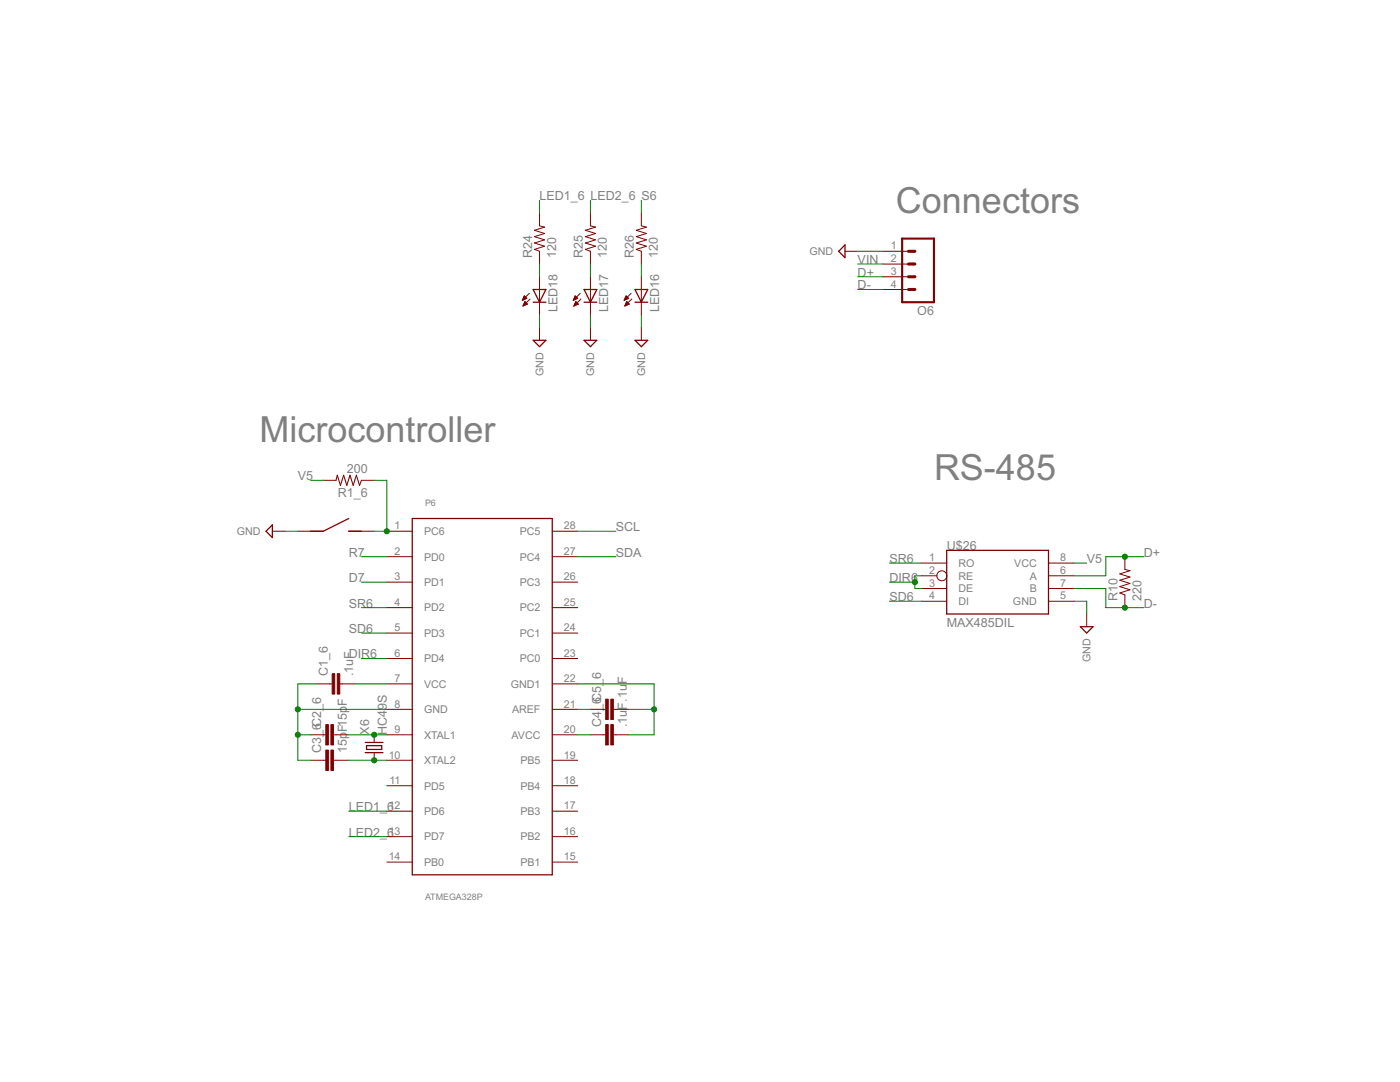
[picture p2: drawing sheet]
<svg xmlns="http://www.w3.org/2000/svg" width="279mm" height="216mm" viewBox="0 0 279 216" stroke-linecap="round" stroke-linejoin="round" font-family="sans-serif">
<g fill="none" stroke="#800000" stroke-width=".2">
<path d="M104.3 59.9h.1M104.3 59.7h.4M104.4 59.6h.5M104.4 59.5h.7M104.5 59.4h.5M104.5 59.2h.4M104.6 59.1h.1M104.6 59l.5 .5-.9 .4zM105.6 58.5l-1.4 1.4M105.8 59.7l-1.4 1.4M107.7 42.5v2.6l1 .2-2 .7 2 .6-2 .6 2 .7-2 .6 2 .6-2 .7 1 .3v2.6M107.7 55.2v7.6"/>
<path d="M114.4 59.9h.1M114.5 59.7h.3M114.5 59.6h.6M114.6 59.5h.7M114.6 59.4h.5M114.7 59.2h.3M114.7 59.1h.2M114.8 59l.5 .5-.9 .4zM115.8 58.5l-1.4 1.4M115.9 59.7l-1.4 1.4M117.8 42.5v2.6l1.1 .2-2.1 .7 2.1 .6-2.1 .6 2.1 .7-2.1 .6 2.1 .6-2.1 .7 1 .3v2.6M117.8 55.2v7.6"/>
<path d="M124.6 59.9h.1M124.7 59.7h.3M124.7 59.6h.6M124.8 59.5h.6M124.8 59.4h.5M124.8 59.2h.4M124.9 59.1h.2M125.5 59.5l-.6-.5-.3 .9M125.5 59.5l-.9 .4M126 58.5l-1.4 1.4M126.1 59.7l-1.4 1.4M128 42.5v2.6l1 .2-2 .7 2 .6-2 .6 2 .7-2 .6 2 .6-2 .7 1 .3v2.6"/>
<path d="M128 55.2v7.6M168.6 50.1h2.6M176.2 50.1h5.1M176.2 52.7h5.1M176.2 55.2h5.1M176.2 57.8h5.1M104.4 60.9h.2M104.5 60.8h.4M104.5 60.7h.7M104.6 60.6h.6M104.6 60.5h.5M104.7 60.3h.2"/>
<path d="M104.7 60.2h.1M104.8 60.2l.5 .5-.9 .4zM107.7 65.4v2.5M114.6 60.9h.2M114.6 60.8h.5M114.7 60.7h.7M114.7 60.6h.6M114.8 60.5h.4M114.9 60.3h.2M114.9 60.2h.1M114.9 60.2l.5 .5-.9 .4zM117.8 65.4v2.5"/>
<path d="M124.7 60.9h.3M124.8 60.8h.4M124.8 60.7h.7M124.9 60.6h.6M124.9 60.5h.5M125 60.3h.2M125.1 60.2h.1M125.1 60.2l.5 .5-.9 .4zM128 65.4v2.5M64.5 95.8h2.6M72.1 95.8h2.6M54.4 106h2.5"/>
<path d="M59.4 106h5.1M69.6 106h5.1M77.2 106h5.1M77.2 111.1h5.1M77.2 116.2h5.1M110.2 106h5.1M110.2 111.1h5.1M110.2 116.2h5.1M183.9 112.4h5M183.9 114.9h3.1M183.9 117.4h5M183.9 120h5"/>
<path d="M209.3 112.4h5M209.3 114.9h5M209.3 117.4h5M209.3 120h5M224.5 111.1v2.5l1 .3-2 .6 2 .6-2 .7 2 .6-2 .7 2 .6-2 .6 1 .4v2.5M63.2 136.5h3.1M67.8 136.5h3.1M77.2 121.2h5.1M77.2 126.3h5.1M77.2 131.4h5.1M77.2 136.5h5.1M110.2 121.2h5.1"/>
<path d="M110.2 126.3h5.1M110.2 131.4h5.1M110.2 136.5h5.1M216.9 122.5v2.6M62 146.6h3M62 151.7h3M66.5 146.6h3.1M66.5 151.7h3.1M74.7 146.6v1.5M74.7 150.2v1.5M77.2 141.5h5.1M77.2 146.6h5.1"/>
<path d="M77.2 151.7h5.1M77.2 156.8h5.1M110.2 141.5h5.1M110.2 146.6h5.1M110.2 151.7h5.1M110.2 156.8h5.1M117.8 141.5h3.1M117.8 146.6h3.1M122.4 141.5h3.1M122.4 146.6h3.1M77.2 161.9h5.1M77.2 166.9h5.1"/>
<path d="M77.2 172h5.1M110.2 161.9h5.1M110.2 166.9h5.1M110.2 172h5.1"/>
<circle cx="188" cy="114.9" r=".99"/>
</g>
<g fill="none" stroke="#800000" stroke-width=".25">
<path d="M106.4 57.8h2.5l-1.2 2.5zM116.6 57.8h2.5l-1.3 2.5zM126.7 57.8h2.6l-1.3 2.5zM168.6 48.9v2.5l-1.2-1.3zM106.4 60.3h2.5M106.4 67.9h2.5l-1.2 1.3zM116.6 60.3h2.5M116.6 67.9h2.5l-1.3 1.3zM126.7 60.3h2.6M126.7 67.9h2.6l-1.3 1.3zM54.4 104.7v2.6l-1.3-1.3zM69.6 103.5l-5.1 2.5h-2.5"/>
<path d="M69.6 106h2.5M82.3 103.5h27.9v71.1h-27.9zM188.9 109.8h20.4v12.7h-20.4zM215.6 125.1h2.5l-1.2 1.2zM72.9 148.1h3.5M72.9 150.2h3.5M73.2 148.8h3v.7h-3z"/>
</g>
<g fill="#800000" stroke="#800000" stroke-width=".2">
<path d="M66 144.6h.5v4.1h-.5z"/>
<path d="M65 144.6h.5v4.1h-.5z"/>
<path d="M66 149.7h.5v4h-.5z"/>
<path d="M65 149.7h.5v4h-.5z"/>
<path d="M67.3 134.4h.5v4.1h-.5z"/>
<path d="M66.3 134.4h.5v4.1h-.5z"/>
<path d="M121.9 139.5h.5v4.1h-.5z"/>
<path d="M120.9 139.5h.5v4.1h-.5z"/>
<path d="M121.9 144.6h.5v4.1h-.5z"/>
<path d="M120.9 144.6h.5v4.1h-.5z"/>
</g>
<path d="M67.1 95.8l.2-1 .6 2.1 .7-2.1 .6 2.1 .6-2.1 .7 2.1 .6-2.1 .7 2.1 .3-1.1" fill="none" stroke="#800000" stroke-width=".21"/>
<path d="M180 47.6h6.4v12.7h-6.4z" fill="none" stroke="#800000" stroke-width=".42"/>
<path d="M181.3 55.2h1.3M181.3 52.7h1.3M181.3 50.1h1.3M181.3 57.8h1.3" fill="none" stroke="#800000" stroke-width=".61"/>
<g fill="none" stroke="#008000" stroke-width=".2">
<path d="M107.7 40v2.5M117.8 40v2.5M128 40v2.5M107.7 52.7v2.5M117.8 52.7v2.5M128 52.7v2.5M171.2 50.1h5M171.2 52.7h5M171.2 55.2h5M171.2 57.8h5M107.7 62.8v2.6M117.8 62.8v2.6"/>
<path d="M128 62.8v2.6M62 95.8h2.5M74.7 95.8h2.5v10.2h-2.5M56.9 106h2.5M72.1 111.1h5.1M72.1 116.2h5.1M115.3 106h7.6M115.3 111.1h7.6M177.5 116.2h5.1M177.5 120h6.4M177.5 112.4h6.4M183.9 114.9h-1.3v2.5h1.3"/>
<path d="M214.3 120h2.6v2.5M214.3 112.4h2.6M214.3 117.4h6.4v3.8h7.6M228.3 111.1h-7.6v3.8h-6.4M63.2 136.5h-3.8v15.2h2.6M70.9 136.5h6.3M72.1 121.2h5.1M72.1 131.4h5.1M72.1 126.3h5.1M115.3 136.5h15.2v10.1h-5M59.4 146.6h2.6M59.4 141.5h17.8"/>
<path d="M69.6 151.7h7.6M69.6 146.6h7.6M115.3 146.6h2.5M115.3 141.5h2.5M125.5 141.5h5M69.6 166.9h7.6M69.6 161.9h7.6"/>
</g>
<g fill="#008000" stroke="#008000" stroke-width=".2">
<circle cx="74.7" cy="151.7" r=".51"/>
<circle cx="74.7" cy="146.6" r=".51"/>
<circle cx="77.2" cy="106" r=".51"/>
<circle cx="130.5" cy="141.5" r=".51"/>
<circle cx="59.4" cy="146.6" r=".51"/>
<circle cx="59.4" cy="141.5" r=".51"/>
<circle cx="224.5" cy="111.1" r=".51"/>
<circle cx="224.5" cy="121.2" r=".51"/>
<circle cx="182.6" cy="116.2" r=".51"/>
</g>
<g font-size="8" fill="#808080">
<text x="178.8" y="42.5">Connectors</text>
<text x="51.8" y="88.2">Microcontroller</text>
<text x="186.4" y="95.8">RS-485</text>
</g>
<g font-size="2.8" fill="#808080">
<text x="107.7" y="40">LED1_6 LED2_6 S6</text>
<text x="106.2" y="51.4" transform="rotate(-90 106.2 51.4)">R24</text>
<text x="111" y="51.4" transform="rotate(-90 111 51.4)">120</text>
<text x="116.3" y="51.4" transform="rotate(-90 116.3 51.4)">R25</text>
<text x="121.1" y="51.4" transform="rotate(-90 121.1 51.4)">120</text>
<text x="126.5" y="51.4" transform="rotate(-90 126.5 51.4)">R26</text>
<text x="131.3" y="51.4" transform="rotate(-90 131.3 51.4)">120</text>
<text x="171.2" y="52.7">VIN</text>
<text x="171.2" y="55.2">D+</text>
<text x="171.2" y="57.8">D-</text>
<text x="111.2" y="62.3" transform="rotate(-90 111.2 62.3)">LED18</text>
<text x="121.4" y="62.3" transform="rotate(-90 121.4 62.3)">LED17</text>
<text x="131.5" y="62.3" transform="rotate(-90 131.5 62.3)">LED16</text>
<text x="183.1" y="62.8">O6</text>
<text x="59.4" y="95.8">V5</text>
<text x="69.2" y="94.3">200</text>
<text x="67.4" y="99.1">R1_6</text>
<text x="122.9" y="106">SCL</text>
<text x="69.6" y="111.1">R7</text>
<text x="122.9" y="111.1">SDA</text>
<text x="177.5" y="112.3">SR6</text>
<text x="188.9" y="109.8">U$26</text>
<text x="216.9" y="112.3">V5</text>
<text x="228.3" y="111.1">D+</text>
<text x="69.6" y="116.2">D7</text>
<text x="177.5" y="116.2">DIR6</text>
<text x="177.5" y="120">SD6</text>
<text x="223" y="120" transform="rotate(-90 223 120)">R10</text>
<text x="227.8" y="120" transform="rotate(-90 227.8 120)">220</text>
<text x="69.6" y="121.2">SR6</text>
<text x="188.9" y="125">MAX485DIL</text>
<text x="228.3" y="121.2">D-</text>
<text x="69.6" y="131.4">DIR6</text>
<text x="69.6" y="126.3">SD6</text>
<text x="65.4" y="134.9" transform="rotate(-90 65.4 134.9)">C1_6</text>
<text x="70.5" y="134.9" transform="rotate(-90 70.5 134.9)">.1uF</text>
<text x="69.2" y="140.9" transform="rotate(-90 69.2 140.9)">F</text>
<text x="69.2" y="146" transform="rotate(-90 69.2 146)">F15p</text>
<text x="73.6" y="146.6" transform="rotate(-90 73.6 146.6)">X6</text>
<text x="77.2" y="146.6" transform="rotate(-90 77.2 146.6)">HC49S</text>
<text x="120" y="145.1" transform="rotate(-90 120 145.1)">C4_6C5_6</text>
<text x="125.1" y="145.1" transform="rotate(-90 125.1 145.1)">.1uF.1uF</text>
<text x="64.1" y="150.2" transform="rotate(-90 64.1 150.2)">C3_6C2_6</text>
<text x="69.2" y="150.2" transform="rotate(-90 69.2 150.2)">15p</text>
<text x="69.6" y="161.9">LED1_6</text>
<text x="69.6" y="166.9">LED2_6</text>
</g>
<g font-size="2.4" fill="#808080">
<text x="161.5" y="50.9">GND</text>
<text x="177.8" y="49.8">1</text>
<text x="177.8" y="52.3">2</text>
<text x="177.8" y="54.9">3</text>
<text x="177.8" y="57.4">4</text>
<text x="108.4" y="75" transform="rotate(-90 108.4 75)">GND</text>
<text x="118.6" y="75" transform="rotate(-90 118.6 75)">GND</text>
<text x="128.8" y="75" transform="rotate(-90 128.8 75)">GND</text>
<text x="47.3" y="106.8">GND</text>
<text x="78.8" y="105.6">1</text>
<text x="84.6" y="106.8">PC6</text>
<text x="103.7" y="106.8">PC5</text>
<text x="112.6" y="105.6">28</text>
<text x="78.8" y="110.7">2</text>
<text x="84.6" y="111.8">PD0</text>
<text x="103.7" y="111.8">PC4</text>
<text x="112.6" y="110.7">27</text>
<text x="185.4" y="112">1</text>
<text x="191.3" y="113.1">RO</text>
<text x="202.4" y="113.1">VCC</text>
<text x="211.6" y="112">8</text>
<text x="78.8" y="115.8">3</text>
<text x="84.6" y="116.9">PD1</text>
<text x="103.7" y="116.9">PC3</text>
<text x="112.6" y="115.8">26</text>
<text x="185.4" y="114.5">2</text>
<text x="185.4" y="117.1">3</text>
<text x="185.4" y="119.6">4</text>
<text x="191.3" y="115.7">RE</text>
<text x="191.3" y="118.2">DE</text>
<text x="205.5" y="115.7">A</text>
<text x="205.5" y="118.2">B</text>
<text x="211.6" y="119.6">5</text>
<text x="211.6" y="114.5">6</text>
<text x="211.6" y="117.1">7</text>
<text x="78.8" y="120.9">4</text>
<text x="78.8" y="126">5</text>
<text x="84.6" y="122">PD2</text>
<text x="103.7" y="122">PC2</text>
<text x="112.6" y="126">24</text>
<text x="112.6" y="120.9">25</text>
<text x="191.3" y="120.7">DI</text>
<text x="202.2" y="120.7">GND</text>
<text x="78.8" y="131">6</text>
<text x="84.6" y="127.1">PD3</text>
<text x="103.7" y="127.1">PC1</text>
<text x="112.6" y="131">23</text>
<text x="78.8" y="136.1">7</text>
<text x="84.6" y="132.2">PD4</text>
<text x="84.6" y="137.2">VCC</text>
<text x="101.9" y="137.2">GND1</text>
<text x="103.7" y="132.2">PC0</text>
<text x="112.6" y="136.1">22</text>
<text x="217.6" y="132.1" transform="rotate(-90 217.6 132.1)">GND</text>
<text x="78.8" y="141.2">8</text>
<text x="84.6" y="142.3">GND</text>
<text x="102.2" y="142.3">AREF</text>
<text x="112.6" y="141.2">21</text>
<text x="78.8" y="146.3">9</text>
<text x="84.6" y="147.4">XTAL1</text>
<text x="102.1" y="147.4">AVCC</text>
<text x="112.6" y="146.3">20</text>
<text x="77.6" y="151.4">10</text>
<text x="84.6" y="152.5">XTAL2</text>
<text x="103.9" y="152.5">PB5</text>
<text x="112.6" y="151.4">19</text>
<text x="77.6" y="161.5">12</text>
<text x="77.7" y="156.4">11</text>
<text x="84.6" y="157.5">PD5</text>
<text x="103.9" y="157.5">PB4</text>
<text x="112.6" y="161.5">17</text>
<text x="112.6" y="156.4">18</text>
<text x="77.6" y="166.6">13</text>
<text x="84.6" y="162.6">PD6</text>
<text x="84.6" y="167.7">PD7</text>
<text x="103.9" y="167.7">PB2</text>
<text x="103.9" y="162.6">PB3</text>
<text x="112.6" y="166.6">16</text>
<text x="77.6" y="171.7">14</text>
<text x="84.6" y="172.8">PB0</text>
<text x="103.9" y="172.8">PB1</text>
<text x="112.6" y="171.7">15</text>
</g>
<g font-size="2" fill="#808080">
<text x="84.8" y="100.9">P6</text>
<text x="84.8" y="179.6">ATMEGA328P</text>
</g>
</svg>
